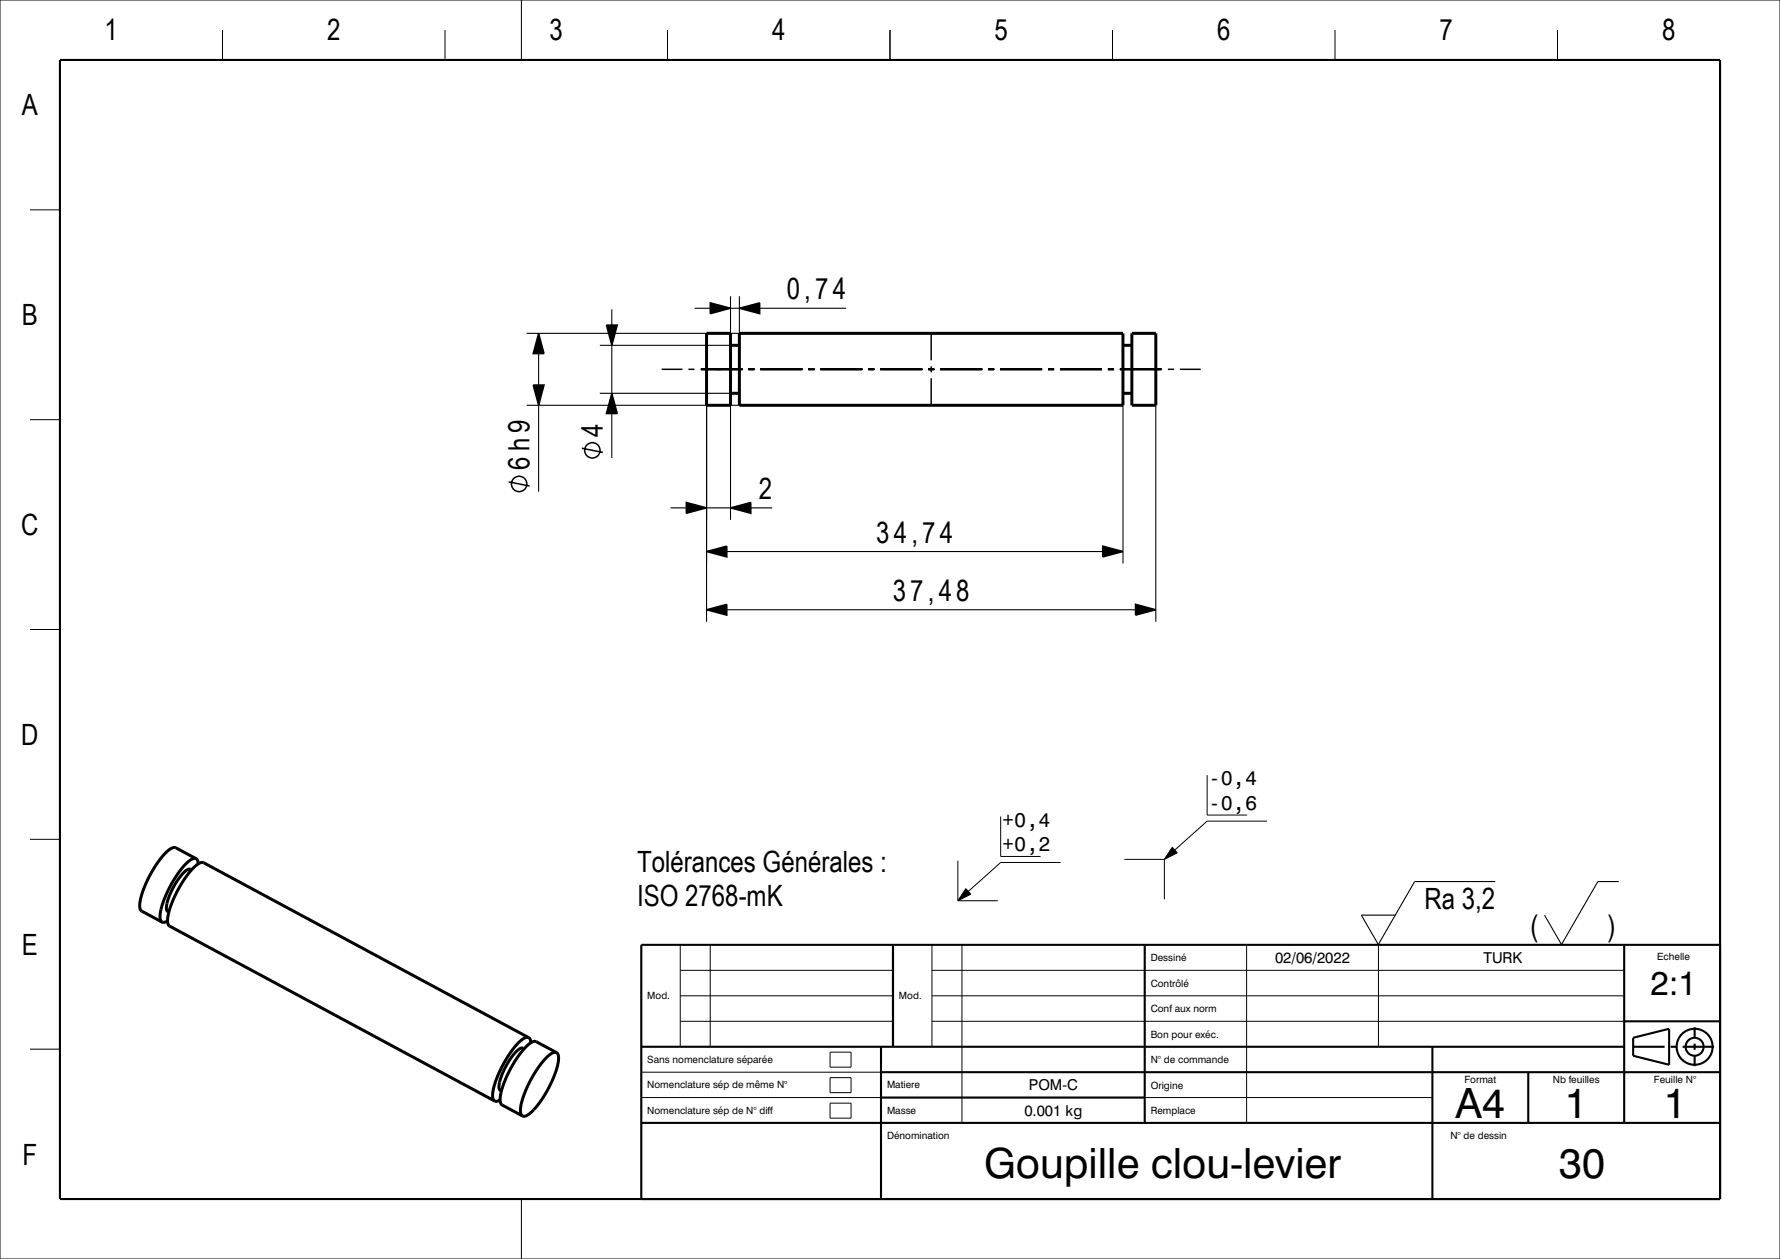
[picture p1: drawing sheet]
<svg xmlns="http://www.w3.org/2000/svg" width="297mm" height="210mm" viewBox="0 0 297 210" stroke-linecap="round" stroke-linejoin="round" font-family="sans-serif">
<g fill="#000">
<path d="M89.9 55.6l.9 3.4h-1.8z" fill-rule="evenodd"/>
<path d="M101.2 54.2h1.8l-.9 3.4z" fill-rule="evenodd"/>
<path d="M118.5 50.5l3.4 .9-3.4 .9z" fill-rule="evenodd"/>
<path d="M123.4 51.4l3.4-.9v1.8z" fill-rule="evenodd"/>
<path d="M89 64.2h1.8l-.9 3.4z" fill-rule="evenodd"/>
<path d="M102.1 65.6l.9 3.4h-1.8z" fill-rule="evenodd"/>
<path d="M114.5 83.8l3.4 .9-3.4 .9z" fill-rule="evenodd"/>
<path d="M117.9 92l3.4-.9v1.8z" fill-rule="evenodd"/>
<path d="M121.9 84.7l3.4-.9v1.8z" fill-rule="evenodd"/>
<path d="M184 91.1l3.4 .9-3.4 .9z" fill-rule="evenodd"/>
<path d="M117.9 101.7l3.4-.9v1.8z" fill-rule="evenodd"/>
<path d="M189.5 100.8l3.4 .9-3.4 .9z" fill-rule="evenodd"/>
<path d="M161.1 148.2l.9 1-2.2 1z" fill-rule="evenodd"/>
<path d="M195.6 141.3l.8 1-2.1 1z" fill-rule="evenodd"/>
</g>
<g fill="none" stroke="#000" stroke-width=".18">
<path d="M87.9 55.6h35.5M89.9 59v5.2M102.1 51.6v2.6M102.1 57.6v8M115.9 51.4h2.6M121.9 49.4v8.2h-21.8M121.9 51.4h1.5M123.4 49.4v8.2M126.8 51.4h14.4M87.9 67.6h35.5M89.9 67.6v14.4M100.1 65.6h21.8"/>
<path d="M102.1 69v7.4M117.9 67.6v36.1M121.9 67.6v19.1M187.4 67.6v26.4M192.9 67.6v36.1M111.9 84.7h2.6M117.9 84.7h4M121.3 92h62.7M125.3 84.7h3.6M121.3 101.7h68.2M249.5 147h-13.5l-6 10.5-2.9-4.9h5.7M270.1 147h-3.5l-6.1 10.5-2.8-4.9"/>
</g>
<g fill="none" stroke="#000" stroke-width=".5">
<path d="M117.9 55.6h4v12h-4zM121.9 57.6h1.5M123.4 55.6h64v12h-64zM187.4 57.6h1.5M188.9 55.6h4v12h-4zM121.9 65.6h1.5M187.4 65.6h1.5M28 153.6l-.5 .2h-.5M32 145.1a1.16 1.16 0 0 0-1.5 .6 10.5 10.5 0 0 0-2.7 6l.1 .3 .3 .1M32.7 143.2l-3.4-1.8a1.87 1.87 0 0 0-1.7 .9l-.9 1.1-1.1 1.5-.9 1.7-.8 1.8a4.9 4.9 0 0 0-.4 3.4l3.5 2M32.7 143.2a1.85 1.85 0 0 0-1.7 .9l-.9 1.1-1.1 1.5-.9 1.8-.8 1.7a4.5 4.5 0 0 0-.4 3.5l.1 .1M32.7 143.2l.3 .4 .1 .5"/>
<path d="M87.5 174.9a1.16 1.16 0 0 0-1.5 .7 10.6 10.6 0 0 0-2.7 5.9l.1 .3 .3 .2M88.2 173.1a1.86 1.86 0 0 0-1.7 .9l-.9 1-1.1 1.6-.9 1.7-.8 1.8a4.5 4.5 0 0 0-.4 3.4l.1 .1M88.2 173.1l.3 .3 .1 .5M88.2 173.1l-54.2-29.2a1.86 1.86 0 0 0-1.8 .9l-1 1.2-.9 1.4-1.1 2-.6 1.5a5 5 0 0 0-.5 3.4l54.4 29.3M92.9 175.6a2.22 2.22 0 0 0-2 1.1l-1.1 1.4-.9 1.4-1.5 3.1a4.9 4.9 0 0 0-.4 3.4l.2 .1M92.9 175.6a1.72 1.72 0 0 1 .2 1.8l-.4 1.5-.9 2-1 1.9-1.4 1.9a2.94 2.94 0 0 1-2.2 1.5v-.1M92.9 175.6l-3.4-1.8a1.84 1.84 0 0 0-1.8 .8l-1 1.3-1.1 1.6-1.5 3.2a4.9 4.9 0 0 0-.5 3.5l3.6 1.9M83.4 183.5l-.4 .2-.5-.1"/>
</g>
<g fill="none" stroke="#000" stroke-width=".17">
<path d="M0 0h297v210h-297zM37.1 5v5M74.2 5v5M87 0v10M111.4 5v5M148.5 5v5M185.6 5v5M222.8 5v5M259.9 5v5M5 35h5M5 70h5M5 105h5"/>
<path d="M5 140h5M167 136.2v6.7h6.6M201.4 129.3v6.7h6.7M211.4 137h-10l-5.4 4.8M113.5 157.6v17M118.5 157.6v17M155.5 157.6v17M159.8 143.6v6.6M159.8 150.2h6.7M160.5 157.6v29.7M161.1 148.2l.9 1-2.2 1zM177 143.9h-10l-5.4 4.8"/>
<path d="M187.6 143.3h6.7M194.3 143.3v6.7M195.6 141.3l.8 1-2.1 1zM208 157.6v29.7M230 157.6v17M5 175h5M107 178.8h40M113.5 170.4h35.5M113.5 166.1h35.5M113.5 161.9h35.5M138.5 175.5h3.5v2.5h-3.5zM138.5 179.8h3.5v2.5h-3.5z"/>
<path d="M155.5 170.4h115.5M155.5 166.1h115.5M155.5 161.9h115.5M107 183.1h132M138.5 184h3.5v2.5h-3.5zM87 200v10"/>
</g>
<g fill="none" stroke="#000" stroke-width=".35">
<path d="M10 10h277v190h-277zM149 157.6v17M191 157.6v29.7M271 157.6v29.7M287 157.6h-180v42.4M107 174.6h164M147 174.6v25.4M147 178.8h140M239 174.6v25.4M255 178.8v8.5M271 170.4h16M272.5 174.6h5.2"/>
<path d="M272.5 173.1l6-1.5v6l-6-1.5zM278.8 174.6h.9M280.8 174.6h5.2M282.8 171.4v1.7M282.8 174.1v1M282.8 176.1v1.7M107 187.3h180M147 183.1h44"/>
<circle cx="282.8" cy="174.6" r="1.5"/>
<circle cx="282.8" cy="174.6" r="3"/>
</g>
<g fill="none" stroke="#000" stroke-width=".25">
<path d="M89.9 55.6l.9 3.4h-1.8zM101.2 54.2h1.8l-.9 3.4zM118.5 50.5l3.4 .9-3.4 .9zM123.4 51.4l3.4-.9v1.8zM155.4 55.6v4.5M89 64.2h1.8l-.9 3.4zM97.1 74.8l3.5 .7M102.1 65.6l.9 3.4h-1.8zM110.4 61.6h3.5M114.9 61.6h1M116.9 61.6h7M124.9 61.6h1"/>
<path d="M126.9 61.6h7M134.9 61.6h1M136.9 61.6h7M144.9 61.6h1M146.9 61.6h7M154.9 61.6h1M155.4 61.1v1M155.4 63.1v4.5M156.9 61.6h7M164.9 61.6h1M166.9 61.6h7M174.9 61.6h1"/>
<path d="M176.9 61.6h7M184.9 61.6h1M186.9 61.6h7M194.9 61.6h1M196.9 61.6h3.4M84.9 80.4l3.5 .7M114.5 83.8l3.4 .9-3.4 .9zM117.9 92l3.4-.9v1.8zM121.9 84.7l3.4-.9v1.8zM184 91.1l3.4 .9-3.4 .9zM117.9 101.7l3.4-.9v1.8zM189.5 100.8l3.4 .9-3.4 .9z"/>
<circle cx="98.8" cy="75.1" r="1.28"/>
<circle cx="86.6" cy="80.7" r="1.28"/>
</g>
<g font-size="7">
<text x="242.9" y="186.5">A4</text>
<text x="261.1" y="186.5">1</text>
<text x="277.6" y="186.5">1</text>
<text x="164.2" y="196.5">Goupille clou-levier</text>
<text x="260.2" y="196.5">30</text>
</g>
<text font-size="5.6" x="275.4" y="166">2:1</text>
<g font-size="4.9">
<text x="17.4" y="6.7">1</text>
<text x="54.6" y="6.7">2</text>
<text x="91.7" y="6.7">3</text>
<text x="128.8" y="6.7">4</text>
<text x="165.9" y="6.7">5</text>
<text x="203.1" y="6.7">6</text>
<text x="240.2" y="6.7">7</text>
<text x="277.3" y="6.7">8</text>
<text x="3.7" y="19.2">A</text>
<text x="131.3" y="49.9">0,74</text>
<text x="3.7" y="54.2">B</text>
<text x="100.6" y="72.8" transform="rotate(-90 100.6 72.8)">4</text>
<text x="88.4" y="78.4" transform="rotate(-90 88.4 78.4)">6 h9</text>
<text x="126.6" y="83.2">2</text>
<text x="3.6" y="89.2">C</text>
<text x="146.2" y="90.5">34,74</text>
<text x="149" y="100.2">37,48</text>
<text x="3.6" y="124.2">D</text>
<text x="106.3" y="145.5">Tolérances Générales :</text>
<text x="106.3" y="151.1">ISO 2768-mK</text>
<text x="237.7" y="151.6">Ra 3,2</text>
<text x="3.7" y="159.2">E</text>
<text x="255.4" y="156.1">(</text>
<text x="268.2" y="156.1">)</text>
<text x="3.8" y="194.2">F</text>
</g>
<g font-size="3.4">
<text x="201.7" y="131">-0,4</text>
<text x="167.2" y="137.9">+0,4</text>
<text x="201.7" y="135">-0,6</text>
<text x="167.2" y="141.9">+0,2</text>
</g>
<g font-size="2.5">
<text x="212.7" y="160.6">02/06/2022</text>
<text x="247.5" y="160.6">TURK</text>
<text x="171.7" y="181.9">POM-C</text>
<text x="170.9" y="186.1">0.001 kg</text>
</g>
<g font-size="1.7">
<text x="192" y="160.3">Dessiné</text>
<text x="276.5" y="160.2">Echelle</text>
<text x="108" y="166.7">Mod.</text>
<text x="150" y="166.7">Mod.</text>
<text x="192" y="164.6">Contrôlé</text>
<text x="192" y="173.1">Bon pour exéc.</text>
<text x="192" y="168.8">Conf aux norm</text>
<text x="108" y="177.3">Sans nomenclature séparée</text>
<text x="192" y="177.3">N° de commande</text>
<text x="108" y="181.6">Nomenclature sép de même N°</text>
<text x="108" y="185.8">Nomenclature sép de N° diff</text>
<text x="148" y="185.8">Masse</text>
<text x="148" y="181.6">Matiere</text>
<text x="192" y="185.8">Remplace</text>
<text x="192" y="181.6">Origine</text>
<text x="244.3" y="180.6">Format</text>
<text x="259.1" y="180.6">Nb feuilles</text>
<text x="276" y="180.6">Feuille N°</text>
<text x="148" y="189.9">Dénomination</text>
<text x="242" y="189.9">N° de dessin</text>
</g>
</svg>
